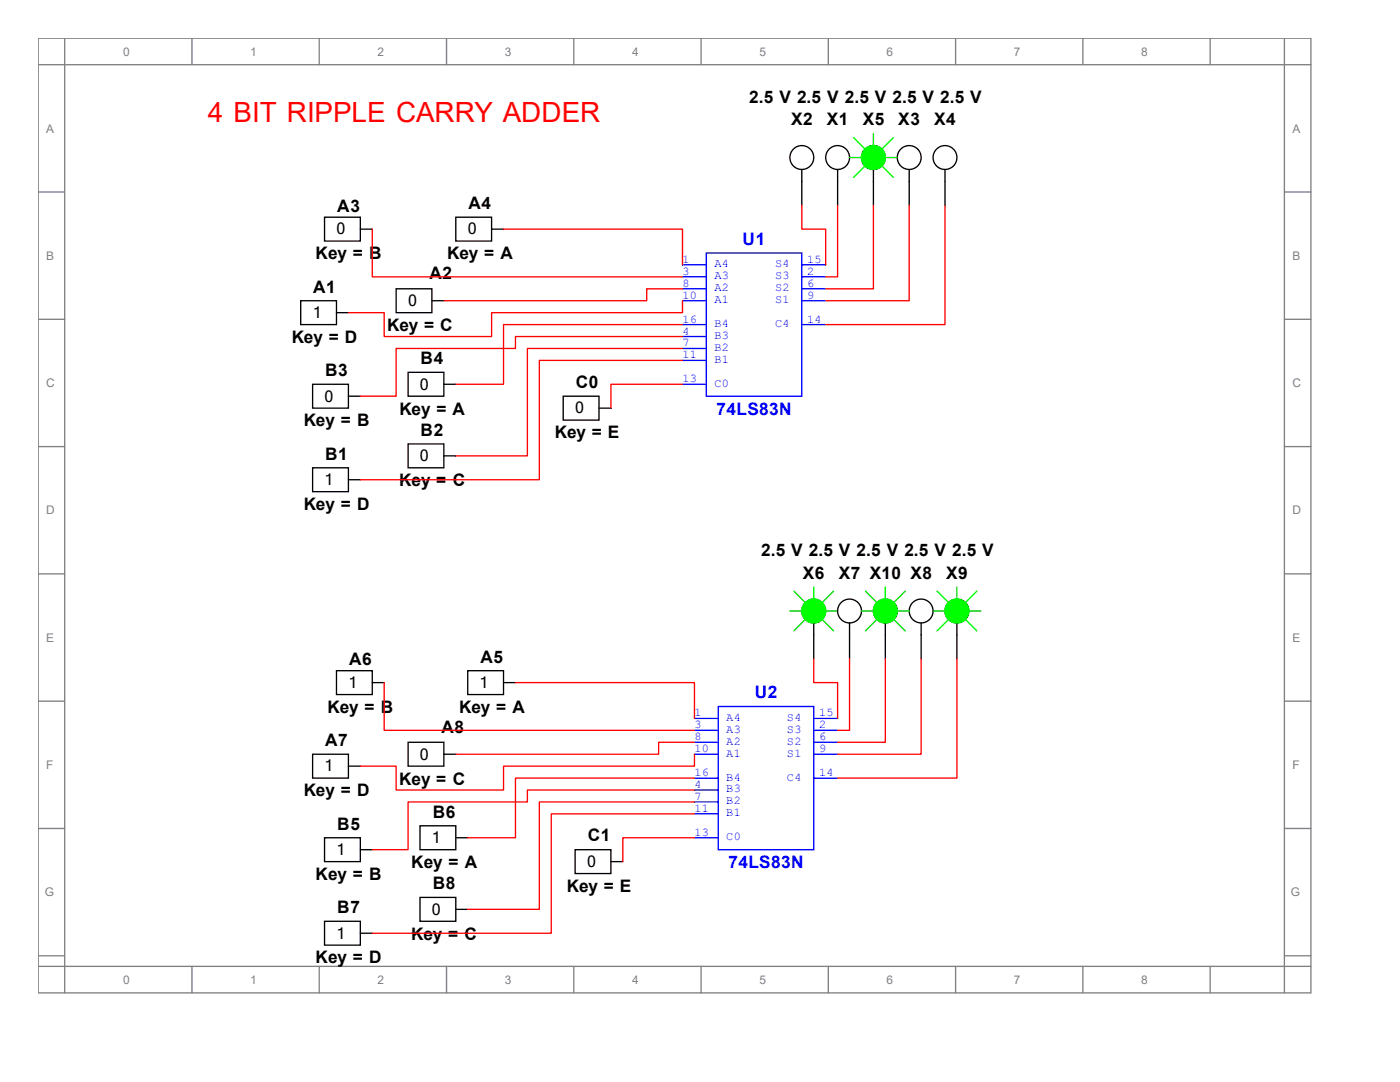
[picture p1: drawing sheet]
<svg xmlns="http://www.w3.org/2000/svg" width="279mm" height="216mm" viewBox="0 0 279 216" stroke-linecap="round" stroke-linejoin="round" font-family="sans-serif">
<g fill="none" stroke="#808080" stroke-width=".26">
<path d="M7.6 7.6h254v190.5h-254zM7.6 12.9h254M12.9 7.6v190.5M38.3 7.6v5.3M63.7 7.6v5.3M89.1 7.6v5.3M114.5 7.6v5.3M139.9 7.6v5.3M165.3 7.6v5.3M190.7 7.6v5.3M216.1 7.6v5.3M241.5 7.6v5.3"/>
<path d="M256.3 7.6v190.5M7.6 38.3h5.3M256.3 38.3h5.3M7.6 63.7h5.3M256.3 63.7h5.3M7.6 89.1h5.3M256.3 89.1h5.3M7.6 114.5h5.3M256.3 114.5h5.3M7.6 139.9h5.3M256.3 139.9h5.3M7.6 165.3h5.3"/>
<path d="M256.3 165.3h5.3M7.6 190.7h5.3M7.6 192.8h254M38.3 192.8v5.3M63.7 192.8v5.3M89.1 192.8v5.3M114.5 192.8v5.3M139.9 192.8v5.3M165.3 192.8v5.3M190.7 192.8v5.3M216.1 192.8v5.3M241.5 192.8v5.3"/>
<path d="M256.3 190.7h5.3"/>
</g>
<path d="M141 50.5h19v28.6h-19z" fill="none" stroke="#00f" stroke-width=".26"/>
<path d="M136.2 57.6h4.8" fill="none" stroke="#00f" stroke-width=".26"/>
<path d="M136.2 69.5h4.8" fill="none" stroke="#00f" stroke-width=".26"/>
<path d="M136.2 60h4.8" fill="none" stroke="#00f" stroke-width=".26"/>
<path d="M136.2 76.7h4.8" fill="none" stroke="#00f" stroke-width=".26"/>
<path d="M136.2 71.9h4.8" fill="none" stroke="#00f" stroke-width=".26"/>
<path d="M160 52.9h4.8" fill="none" stroke="#00f" stroke-width=".26"/>
<path d="M160 55.2h4.8" fill="none" stroke="#00f" stroke-width=".26"/>
<path d="M160 64.8h4.8" fill="none" stroke="#00f" stroke-width=".26"/>
<path d="M136.2 52.9h4.8" fill="none" stroke="#00f" stroke-width=".26"/>
<path d="M136.2 64.8h4.8" fill="none" stroke="#00f" stroke-width=".26"/>
<path d="M136.2 55.2h4.8" fill="none" stroke="#00f" stroke-width=".26"/>
<path d="M136.2 67.2h4.8" fill="none" stroke="#00f" stroke-width=".26"/>
<path d="M160 57.6h4.8" fill="none" stroke="#00f" stroke-width=".26"/>
<path d="M160 60h4.8M143.4 141h19v28.5h-19z" fill="none" stroke="#00f" stroke-width=".26"/>
<g fill="none" stroke="#000" stroke-width=".26">
<path d="M160 33.8v7.2M167.2 33.8v7.2M174.3 33.8v7.2M181.5 33.8v7.2M188.6 33.8v7.2M64.8 43.3h7.1v4.8h-7.1zM71.9 45.7h2.4M79.1 57.6h7.1v4.8h-7.1zM91 43.3h7.1v4.8h-7.1zM98.1 45.7h2.4M60 60h7.2v4.8h-7.2zM62.4 76.7h7.1v4.7h-7.1z"/>
<path d="M67.2 62.4h2.3M69.5 79.1h2.4M81.4 74.3h7.2v4.8h-7.2zM86.2 60h2.4M88.6 76.7h2.4M112.4 79.1h7.1v4.7h-7.1zM62.4 93.3h7.1v4.8h-7.1zM69.5 95.7h2.4M81.4 88.6h7.2v4.7h-7.2zM88.6 91h2.4M119.5 81.4h2.4"/>
<circle cx="160" cy="31.4" r="2.38"/>
<circle cx="167.2" cy="31.4" r="2.38"/>
<circle cx="174.3" cy="31.4" r="2.38"/>
<circle cx="181.5" cy="31.4" r="2.38"/>
<circle cx="188.6" cy="31.4" r="2.38"/>
</g>
<g fill="none" stroke="#f00" stroke-width=".26">
<path d="M74.3 45.7v9.5h61.9M100.5 45.7h35.7v7.2M136.2 57.6h-7.1v2.4h-40.5M160 41v4.7h4.8v7.2M167.2 41v14.2h-2.4M174.3 41v16.6h-9.5M181.5 41v19h-16.7M188.6 41v23.8h-23.8M136.2 60v2.4h-38.1v4.8h-21.4v-4.8h-7.2M136.2 64.8h-35.7v11.9h-9.5M136.2 67.2h-33.3v2.3h-23.8v9.6h-7.2M136.2 69.5h-30.9v21.5h-14.3"/>
<path d="M136.2 71.9h-28.6v23.8h-35.7M136.2 76.7h-14.3v4.7"/>
</g>
<path d="M169.5 31.4h2.4M170.3 27.5l2.4 2.3M172.7 33l-2.4 2.4M174.3 26.7v2.4M175.9 33l2.4 2.4M176.7 31.4h2.4M178.3 27.5l-2.4 2.3" fill="none" stroke="#0f0" stroke-width=".26"/>
<circle cx="174.3" cy="31.4" r="2.38" fill="#0f0" stroke="#0f0" stroke-width=".26"/>
<path d="M138.6 148.1h4.8" fill="none" stroke="#00f" stroke-width=".26"/>
<path d="M138.6 160h4.8" fill="none" stroke="#00f" stroke-width=".26"/>
<path d="M138.6 150.5h4.8" fill="none" stroke="#00f" stroke-width=".26"/>
<path d="M138.6 167.2h4.8" fill="none" stroke="#00f" stroke-width=".26"/>
<path d="M138.6 162.4h4.8" fill="none" stroke="#00f" stroke-width=".26"/>
<path d="M162.4 143.4h4.8" fill="none" stroke="#00f" stroke-width=".26"/>
<path d="M162.4 145.7h4.8" fill="none" stroke="#00f" stroke-width=".26"/>
<path d="M162.4 155.3h4.8" fill="none" stroke="#00f" stroke-width=".26"/>
<path d="M138.6 143.4h4.8" fill="none" stroke="#00f" stroke-width=".26"/>
<path d="M138.6 155.3h4.8" fill="none" stroke="#00f" stroke-width=".26"/>
<path d="M138.6 145.7h4.8" fill="none" stroke="#00f" stroke-width=".26"/>
<path d="M138.6 157.6h4.8" fill="none" stroke="#00f" stroke-width=".26"/>
<path d="M162.4 148.1h4.8" fill="none" stroke="#00f" stroke-width=".26"/>
<path d="M162.4 150.5h4.8" fill="none" stroke="#00f" stroke-width=".26"/>
<g fill="none" stroke="#000" stroke-width=".26">
<path d="M67.2 133.8h7.1v4.8h-7.1zM74.3 136.2h2.4M93.3 133.8h7.2v4.8h-7.2zM100.5 136.2h2.4M162.4 124.3v7.1M169.5 124.3v7.1M176.7 124.3v7.1M183.8 124.3v7.1M191 124.3v7.1M62.4 150.5h7.1v4.8h-7.1zM69.5 152.9h2.4M81.4 148.1h7.2v4.8h-7.2z"/>
<path d="M88.6 150.5h2.4M64.8 167.2h7.1v4.7h-7.1zM71.9 169.5h2.4M83.8 164.8h7.2v4.7h-7.2zM83.8 179.1h7.2v4.7h-7.2zM91 167.2h2.3M114.8 169.5h7.1v4.8h-7.1zM121.9 171.9h2.4M64.8 183.8h7.1v4.8h-7.1zM71.9 186.2h2.4M91 181.5h2.3"/>
<circle cx="162.4" cy="121.9" r="2.38"/>
<circle cx="169.5" cy="121.9" r="2.38"/>
<circle cx="176.7" cy="121.9" r="2.38"/>
<circle cx="183.8" cy="121.9" r="2.38"/>
<circle cx="191" cy="121.9" r="2.38"/>
</g>
<g fill="none" stroke="#0f0" stroke-width=".26">
<path d="M158.4 118l2.4 2.3M162.4 117.2v2.3M166.4 118l-2.4 2.3M172.7 118l2.4 2.3M176.7 117.2v2.3M180.7 118l-2.4 2.3M187 118l2.4 2.3M191 117.2v2.3M194.9 118l-2.3 2.3M157.6 121.9h2.4M160.8 123.5l-2.4 2.4M164 123.5l2.4 2.4"/>
<path d="M164.8 121.9h2.4M171.9 121.9h2.4M175.1 123.5l-2.4 2.4M178.3 123.5l2.4 2.4M179.1 121.9h2.4M186.2 121.9h2.4M189.4 123.5l-2.4 2.4M192.6 123.5l2.3 2.4M193.4 121.9h2.3"/>
</g>
<g fill="#0f0" stroke="#0f0" stroke-width=".26">
<circle cx="162.4" cy="121.9" r="2.38"/>
<circle cx="191" cy="121.9" r="2.38"/>
<circle cx="176.7" cy="121.9" r="2.38"/>
</g>
<g fill="none" stroke="#f00" stroke-width=".26">
<path d="M76.7 136.2v9.5h61.9M102.9 136.2h35.7v7.2M162.4 131.4v4.8h4.8v7.2M169.5 131.4v14.3h-2.3M176.7 131.4v16.7h-9.5M183.8 131.4v19.1h-16.6M191 131.4v23.9h-23.8M138.6 148.1h-7.2v2.4h-40.4M138.6 150.5v2.4h-38.1v4.7h-21.4v-4.7h-7.2M138.6 155.3h-35.7v11.9h-9.6M138.6 157.6h-33.3v2.4h-23.9v9.5h-7.1M138.6 160h-31v21.5h-14.3"/>
<path d="M138.6 162.4h-28.6v23.8h-35.7M138.6 167.2h-14.3v4.7"/>
</g>
<text font-size="5.6" fill="#f00" x="41.5" y="24.3">4 BIT RIPPLE CARRY ADDER</text>
<g font-size="3.4">
<text x="149.5" y="20.5">2.5 V 2.5 V 2.5 V 2.5 V 2.5 V</text>
<text x="157.9" y="25">X2</text>
<text x="165" y="25">X1</text>
<text x="172.2" y="25">X5</text>
<text x="179.3" y="25">X3</text>
<text x="186.4" y="25">X4</text>
<text x="93.5" y="41.7">A4</text>
<text x="67.3" y="42.2">A3</text>
<text x="63" y="51.8">Key = B</text>
<text x="89.2" y="51.8">Key = A</text>
<text x="62.5" y="58.4">A1</text>
<text x="85.7" y="55.7">A2</text>
<text x="58.2" y="68.4">Key = D</text>
<text x="77.3" y="66">Key = C</text>
<text x="64.9" y="75.1">B3</text>
<text x="83.9" y="72.6">B4</text>
<text x="114.9" y="77.4">C0</text>
<text x="79.7" y="82.7">Key = A</text>
<text x="60.6" y="85.1">Key = B</text>
<text x="83.9" y="87">B2</text>
<text x="110.7" y="87.5">Key = E</text>
<text x="64.9" y="91.7">B1</text>
<text x="60.6" y="101.8">Key = D</text>
<text x="79.7" y="97">Key = C</text>
<text x="151.9" y="111">2.5 V 2.5 V 2.5 V 2.5 V 2.5 V</text>
<text x="160.2" y="115.5">X6</text>
<text x="167.4" y="115.5">X7 X10 X8</text>
<text x="188.8" y="115.5">X9</text>
<text x="69.7" y="132.7">A6</text>
<text x="95.9" y="132.2">A5</text>
<text x="65.4" y="142.2">Key = B</text>
<text x="91.6" y="142.2">Key = A</text>
<text x="64.9" y="148.8">A7</text>
<text x="88.1" y="146.2">A8</text>
<text x="60.6" y="158.9">Key = D</text>
<text x="79.7" y="156.5">Key = C</text>
<text x="67.3" y="165.5">B5</text>
<text x="86.4" y="163.2">B6</text>
<text x="117.3" y="167.9">C1</text>
<text x="82.1" y="173.2">Key = A</text>
<text x="63" y="175.6">Key = B</text>
<text x="86.4" y="177.4">B8</text>
<text x="113.1" y="178">Key = E</text>
<text x="67.3" y="182.2">B7</text>
<text x="82" y="187.5">Key = C</text>
<text x="63" y="192.2">Key = D</text>
</g>
<g font-size="3.4" fill="#00f">
<text x="148.2" y="48.9">U1</text>
<text x="143" y="82.7">74LS83N</text>
<text x="150.6" y="139.3">U2</text>
<text x="145.4" y="173.2">74LS83N</text>
</g>
<g font-size="3.2">
<text x="67.1" y="46.8">0</text>
<text x="93.3" y="46.8">0</text>
<text x="62.4" y="63.5">1</text>
<text x="81.4" y="61.1">0</text>
<text x="83.8" y="77.7">0</text>
<text x="64.8" y="80.1">0</text>
<text x="114.8" y="82.5">0</text>
<text x="83.8" y="92">0</text>
<text x="64.8" y="96.8">1</text>
<text x="69.6" y="137.3">1</text>
<text x="95.7" y="137.3">1</text>
<text x="64.8" y="153.9">1</text>
<text x="83.8" y="151.6">0</text>
<text x="67.1" y="170.6">1</text>
<text x="86.2" y="168.2">1</text>
<text x="117.2" y="173">0</text>
<text x="86.2" y="182.5">0</text>
<text x="67.1" y="187.3">1</text>
</g>
<g font-size="2.4" fill="#808080">
<text x="24.6" y="11.1">0</text>
<text x="50" y="11.1">1</text>
<text x="75.4" y="11.1">2</text>
<text x="100.8" y="11.1">3</text>
<text x="126.2" y="11.1">4</text>
<text x="151.6" y="11.1">5</text>
<text x="177" y="11.1">6</text>
<text x="202.4" y="11.1">7</text>
<text x="227.8" y="11.1">8</text>
<text x="9.2" y="26.5">A</text>
<text x="257.9" y="26.5">A</text>
<text x="9.2" y="51.9">B</text>
<text x="257.9" y="51.9">B</text>
<text x="9.2" y="77.3">C</text>
<text x="257.9" y="77.3">C</text>
<text x="9.2" y="102.7">D</text>
<text x="257.9" y="102.7">D</text>
<text x="9.2" y="128.1">E</text>
<text x="257.9" y="128.1">E</text>
<text x="9.2" y="153.5">F</text>
<text x="257.9" y="153.5">F</text>
<text x="8.9" y="178.9">G</text>
<text x="257.6" y="178.9">G</text>
<text x="24.6" y="196.3">0</text>
<text x="50" y="196.3">1</text>
<text x="75.4" y="196.3">2</text>
<text x="100.8" y="196.3">3</text>
<text x="126.2" y="196.3">4</text>
<text x="151.6" y="196.3">5</text>
<text x="177" y="196.3">6</text>
<text x="202.4" y="196.3">7</text>
<text x="227.8" y="196.3">8</text>
</g>
<g font-size="2.4" fill="#00f">
<text x="136.2" y="52.5">1</text>
<text x="142.6" y="53.3">A4</text>
<text x="154.7" y="53.3">S4</text>
<text x="161.1" y="52.5">15</text>
<text x="136.2" y="57.2">8</text>
<text x="136.2" y="59.6">10</text>
<text x="136.2" y="54.9">3</text>
<text x="142.6" y="58.1">A2</text>
<text x="142.6" y="55.8">A3</text>
<text x="154.7" y="55.8">S3</text>
<text x="154.7" y="58.1">S2</text>
<text x="161.1" y="54.9">2</text>
<text x="161.1" y="57.2">6</text>
<text x="161.1" y="59.6">9</text>
<text x="136.2" y="64.4">16</text>
<text x="142.6" y="60.5">A1</text>
<text x="142.6" y="65.3">B4</text>
<text x="154.7" y="65.3">C4</text>
<text x="154.7" y="60.5">S1</text>
<text x="161.1" y="64.4">14</text>
<text x="136.2" y="69.1">7</text>
<text x="136.2" y="71.5">11</text>
<text x="136.2" y="66.8">4</text>
<text x="142.6" y="70">B2</text>
<text x="142.6" y="67.6">B3</text>
<text x="136.2" y="76.3">13</text>
<text x="142.6" y="77.2">C0</text>
<text x="142.6" y="72.4">B1</text>
<text x="138.6" y="143">1</text>
<text x="144.9" y="143.8">A4</text>
<text x="157.1" y="143.8">S4</text>
<text x="163.4" y="143">15</text>
<text x="138.6" y="147.7">8</text>
<text x="138.6" y="145.3">3</text>
<text x="144.9" y="148.6">A2</text>
<text x="144.9" y="146.2">A3</text>
<text x="157.1" y="146.2">S3</text>
<text x="157.1" y="148.6">S2</text>
<text x="163.4" y="145.3">2</text>
<text x="163.4" y="147.7">6</text>
<text x="138.6" y="150.1">10</text>
<text x="138.6" y="154.9">16</text>
<text x="144.9" y="151">A1</text>
<text x="144.9" y="155.7">B4</text>
<text x="157.1" y="155.7">C4</text>
<text x="157.1" y="151">S1</text>
<text x="163.4" y="154.9">14</text>
<text x="163.4" y="150.1">9</text>
<text x="138.6" y="159.6">7</text>
<text x="138.6" y="157.2">4</text>
<text x="144.9" y="160.5">B2</text>
<text x="144.9" y="158.1">B3</text>
<text x="138.6" y="166.8">13</text>
<text x="138.6" y="162">11</text>
<text x="144.9" y="167.6">C0</text>
<text x="144.9" y="162.9">B1</text>
</g>
</svg>
